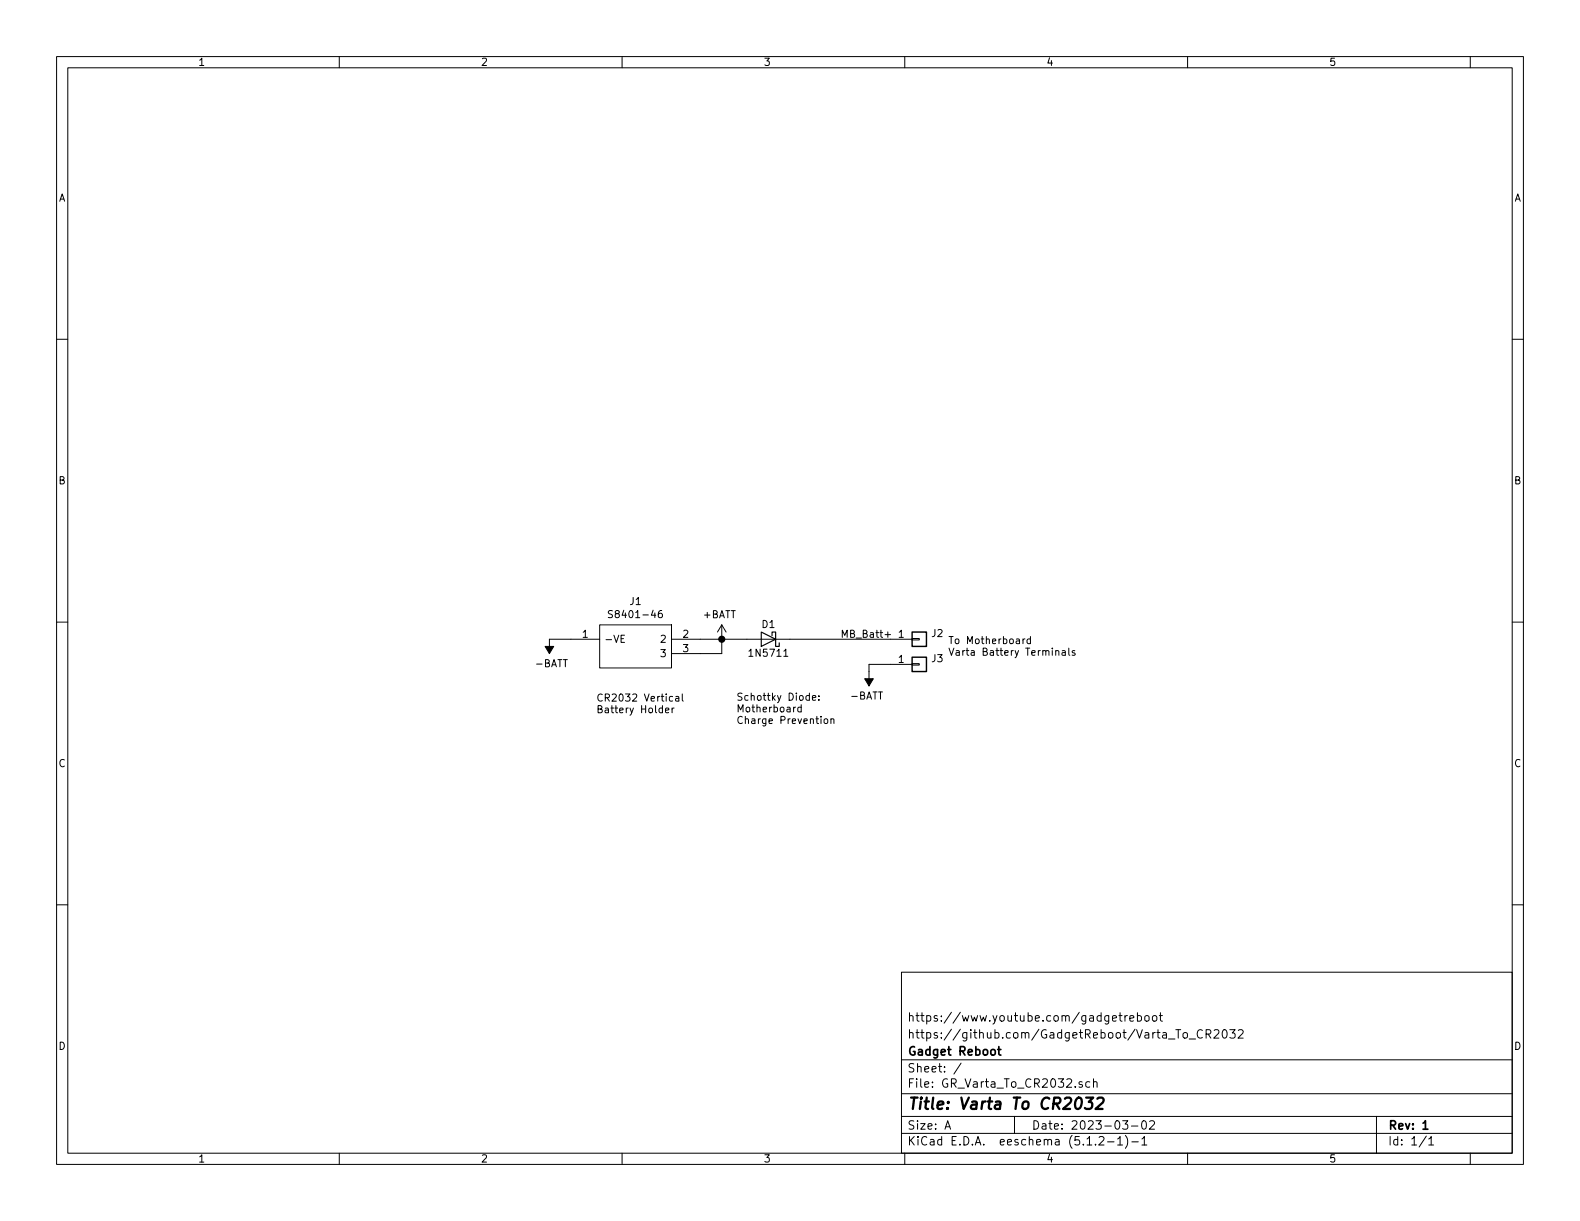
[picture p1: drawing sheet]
<svg xmlns="http://www.w3.org/2000/svg" width="279mm" height="216mm" viewBox="0 0 279 216" stroke-linecap="round" stroke-linejoin="round" font-family="sans-serif">
<g fill="none" stroke="#000" stroke-width=".18">
<path d="M10 10h259.4v195.9h-259.4zM12 12h255.4v191.9h-255.4zM60 10v2M110 10v2M160 10v2M210 10v2M260 10v2M10 60h2M267.4 60h2M10 110h2M106 110.5h12.7v7.6h-12.7zM106 113h-8.8v2.6"/>
<path d="M108.3 108h-.5l-.2 .2 .1 .3 .6 .2v.4l-.2 .1h-.5M109.8 112.9h.5M110.4 112.3h-.6v1.3h.6M117 108l-.4 .1-.2 .4 .1 .6 .2 .1h.3l.1-.2-.1-.5-.3-.1-.3 .3M118.7 113h42.6M127.6 110.5l.8 1.3M127.6 110.5v5.1h-8.9M127.6 110.5l-.7 1.3M138.6 116.1h.7M156.5 112.2h1M157 111.7v1M161.3 112.9h1.3v.3h-1.3z"/>
<path d="M161.3 117.3h1.3v.3h-1.3zM161.3 117.5h-7.6v3.8M180.9 113v.8M181.3 113h-.3l-.1 .2M182.2 113h-.3l-.3 .2 .1 .6h.5M182.2 112.5v1.3M186.7 115.2l.2-.2 .3 .1v.8M187.8 115.1h.5l.1 .8M188.4 115.3l-.4 .1-.2 .2v.2h.6M189 114.6v1.1l.2 .2M190.1 115.1l-.3-.1-.2 .2 .1 .2 .4 .1v.3h-.5M267.4 110h2"/>
<path d="M117.7 125.6l.6-.1-.1-.3h-.3l-.2 .2 .1 .6h.4M118.8 125.2v.8M118.9 123.2l-.3-.1-.2 .3 .1 .5h.4M119.2 125.2h-.3l-.1 .2M119.5 123.2h.5v.8M120 123.4l-.4 .1-.1 .2v.2h.5M120.6 122.7v1.1l.2 .2M141.7 125.1l-.4-.1-.2 .3 .1 .5h.5M141.7 124.6v1.3M143.1 123h-.4l-.2 .2 .1 .6h.5M143.1 122.6v1.2M143.7 123.4l.6-.1-.1-.3h-.4l-.1 .2v.6h.5"/>
<path d="M144.8 123.7v.1M144.8 123v.2M145.8 127.2l.2-.1 .3 .1 .1 .5-.1 .2h-.3l-.2-.1zM146.9 127.2l.2-.1 .3 .1 .1 .7M146.9 127.1v.8M10 160h2M267.4 160h2M159.4 171.9h108v32h-108zM197.9 179.6h.5M198.1 179.1v1.3l.3 .2M198.9 179.6v1M199.4 179.6l-.3 .1-.2 .2"/>
<path d="M201.1 179.7l.5-.1 .3 .3-.1 .5-.2 .2-.5-.1M201.1 179.1v1.5M202.5 179.7l.2-.1 .4 .1v.7l-.2 .2-.4-.2zM203.9 179.7l.2-.1 .4 .1v.7l-.2 .2-.4-.2zM205 179.6h.6M205.2 179.1v1.3l.4 .2M159.4 197.4h108M159.4 193.4h108M159.4 187.4h108M167.1 199.7l.5-1.5 .5 1.5M167.2 199.2h.8M170 188l-1.3 1.9"/>
<path d="M179.4 197.4v3M191.4 191.3h-.4l-.2 .2 .1 .2 .5 .1v.4h-.6M192.7 191.3h-.4l-.3 .2 .1 .6 .2 .2 .4-.1M193.4 191.4l.2-.1h.3l.1 1M193.4 190.8v1.5M196.7 180.1l.7-.2v-.2l-.5-.1-.2 .2 .1 .7h.6M198.5 198.2h.9l-.4 .6 .4 .1v.6l-.2 .2-.7-.2M199.8 180.1l.7-.2-.1-.2-.4-.1-.2 .2v.7h.6M200.1 199.1h1.1M202 198.3l.4-.1a.94 .94 0 0 1 0 1.5 .82 .82 0 0 1-.4-1.4zM203.3 198.3l.2-.1h.4l.2 .1 .1 .3-1 1.1h1M209.3 182.7l.2-.1 .4 .1v.7l-.2 .2-.4-.2z"/>
<path d="M210.3 183.7h1.1M212.6 182.2a.59 .59 0 0 0-.7 0 .59 .59 0 0 0-.2 .7 .56 .56 0 0 0 .3 .6 .56 .56 0 0 0 .6-.1M213.3 182.9l.7-.1 .1-.2-.1-.5h-.7v1.5M213.6 182.9l.5 .7M214.7 182.2l.2-.1h.4l.2 .1v.3v.2l-.9 .9h.9M216.3 182.1h.2a.8 .8 0 0 1 .5 .7 .8 .8 0 0 1-.5 .8 1 1 0 0 1-.2-1.5zM217.5 182.1h.9l-.5 .6 .4 .1v.6l-.2 .2-.6-.2M219 182.2l.2-.1h.4l.2 .4-.9 1.1h.9M243.4 197.4v6.5M60 203.9v2M110 203.9v2M159.4 200.4h108"/>
<path d="M160 203.9v2M194.4 201.1l.2-.1h.3l.3 .4-.9 1.1h.9M195.9 201.9h1.1M197.6 201.4l.5-.4v1.5M197.6 202.5h.9M199 200.8a1.79 1.79 0 0 1 0 2.2M200.2 201.9h1.1M201.9 201.4l.5-.4v1.5M201.9 202.5h.9M210 203.9v2M252.2 200.9l-1.2 1.9M252.7 201.4l.4-.4v1.5"/>
<path d="M252.7 202.5h.8M260 203.9v2"/>
</g>
<path d="M176.4 185.6h.6M176.6 185.1v1.3l.4 .2M251.6 198.6l.5-.4v1.5M251.6 199.7h.9" fill="none" stroke="#000" stroke-width=".3"/>
<path d="M190.4 194.3a.46 .46 0 0 1 .5-.2 .46 .46 0 0 1 .4 .4 1.15 1.15 0 0 1-.8 1.6l-.2-.1a1.5 1.5 0 0 1 .1-1.7zM192.1 194.1h1.2l-.8 .7 .5 .1 .2 .3-.2 .7-.3 .2h-.6l-.3-.2M194.1 194.3l.3-.2h.4l.3 .2v.4l-.1 .2-1.3 1.2h1.3" fill="none" stroke="#000" stroke-width=".41"/>
<path d="M96.4 114.3h1.5l-.7 1.3zM152.9 120h1.5l-.7 1.3z" fill="#000" stroke="#000" stroke-width=".18"/>
<path d="M161.3 111.8h2.5v2.5h-2.5zM161.3 116.2h2.5v2.5h-2.5z" fill="none" stroke="#000" stroke-width=".25"/>
<circle cx="127.6" cy="113" r=".51" fill="#000" stroke="#000" stroke-width=".25"/>
<path d="M134.6 111.8l2.6 1.2-2.6 1.3zM136.5 112.4v-.6h.7v2.5h.6v-.6" fill="none" stroke="#000" stroke-width=".2"/>
<text font-size="2.8" x="160.4" y="196.2">Title: Varta To CR2032</text>
<g font-size="2.1">
<text x="160.4" y="183.6">https://github.com/GadgetReboot/Varta_To_CR2032</text>
<text x="160.4" y="180.6">https://www.youtube.com/gadgetreboot</text>
<text x="160.4" y="189.6">Sheet: /</text>
<text x="160.4" y="186.6">Gadget Reboot</text>
<text x="160.4" y="192.3">File: GR_Varta_To_CR2032.sch</text>
<text x="160.4" y="202.5">KiCad E.D.A. eeschema (5.1.2-1)-1</text>
<text x="160.4" y="199.7">Size: A</text>
<text x="182.4" y="199.7">Date: 2023-03-02</text>
<text x="245.4" y="199.7">Rev: 1</text>
<text x="245.4" y="202.5">Id: 1/1</text>
</g>
<g font-size="1.8">
<text x="35" y="11.6">1</text>
<text x="85" y="11.6">2</text>
<text x="135" y="11.6">3</text>
<text x="185" y="11.6">4</text>
<text x="235" y="11.6">5</text>
<text x="10.4" y="35.6">A</text>
<text x="267.8" y="35.6">A</text>
<text x="10.4" y="85.6">B</text>
<text x="267.8" y="85.6">B</text>
<text x="111.4" y="107">J1</text>
<text x="103" y="112.8">1</text>
<text x="106.8" y="113.7">-VE</text>
<text x="108.5" y="109.3">S8401-46</text>
<text x="117" y="113.7">2</text>
<text x="120.8" y="112.8">2</text>
<text x="124.4" y="109.3">+BATT</text>
<text x="134.8" y="111">D1</text>
<text x="148.6" y="112.8">MB_Batt+</text>
<text x="158.9" y="112.8">1</text>
<text x="164.8" y="112.6">J2</text>
<text x="167.6" y="113.9">To Motherboard</text>
<text x="94.9" y="118">-BATT</text>
<text x="117" y="116.2">3</text>
<text x="120.8" y="115.3">3</text>
<text x="132.8" y="116.1">1N5711</text>
<text x="158.9" y="117.2">1</text>
<text x="164.8" y="117.1">J3</text>
<text x="167.6" y="116">Varta Battery Terminals</text>
<text x="105.4" y="124.1">CR2032 Vertical</text>
<text x="130.2" y="123.9">Schottky Diode:</text>
<text x="130.2" y="126">Motherboard</text>
<text x="150.6" y="123.7">-BATT</text>
<text x="105.4" y="126.1">Battery Holder</text>
<text x="130.2" y="128">Charge Prevention</text>
<text x="10.4" y="135.6">C</text>
<text x="267.8" y="135.6">C</text>
<text x="10.4" y="185.6">D</text>
<text x="267.8" y="185.6">D</text>
<text x="35" y="205.5">1</text>
<text x="85" y="205.5">2</text>
<text x="135" y="205.5">3</text>
<text x="185" y="205.5">4</text>
<text x="235" y="205.5">5</text>
</g>
</svg>
